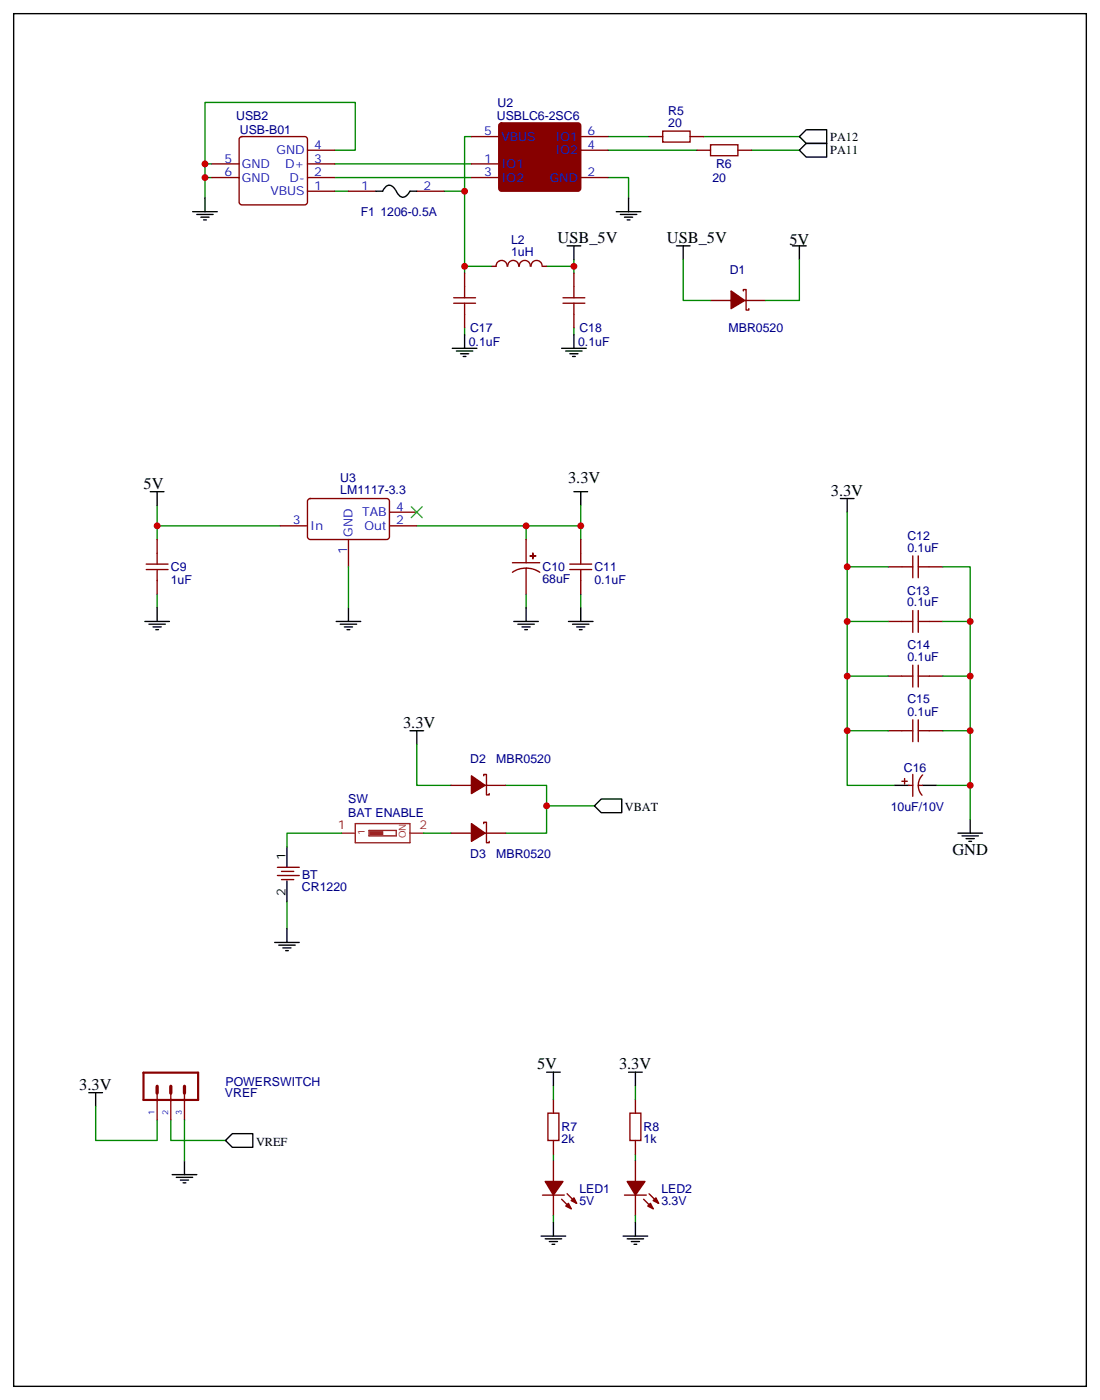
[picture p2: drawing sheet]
<svg xmlns="http://www.w3.org/2000/svg" width="284mm" height="362mm" viewBox="0 0 284 362" stroke-linecap="round" stroke-linejoin="round" font-family="sans-serif">
<g fill="none" stroke="#008700" stroke-width=".35">
<path d="M86.4 38.8h5.3v-12.3h-38.8v15.8M121.7 35.3h-1.8v35.3M157 38.8h22.9M157 35.3h10.6M181.7 35.3h24.7M194 38.8h12.4M52.9 45.9h1.8M54.7 42.3h-1.8v8.9M86.4 49.4h3.6M86.4 45.9h35.3M86.4 42.3h35.3M114.7 49.4h5.2"/>
<path d="M157 45.9h5.3v5.3M119.9 68.8h7.1M141.1 68.8h7.1v1.8M148.2 67v1.8M176.4 67v10.6h7M206.4 67v10.6h-8.8M119.9 84.7v1.7M148.2 84.7v1.7M40.6 135.8h31.7M40.6 130.5v8.8M107.6 135.8h42.3M135.8 135.8v3.5"/>
<path d="M149.9 130.5v8.8M218.7 132.3v56.4h10.6M40.6 153.5v3.5M90 146.4v10.6M135.8 153.5v3.5M149.9 153.5v3.5M218.7 146.4h10.6M243.4 146.4h7.1v65.3M218.7 160.5h10.6M218.7 174.6h10.6M243.4 160.5h7.1M243.4 174.6h7.1"/>
<path d="M107.6 192.3v10.5h8.8M218.7 188.7v14.1h12.4M243.4 188.7h7.1M88.2 215.2h-14.1v3.5M109.4 215.2h7M130.5 202.8h10.6v12.4h-10.6M141.1 208.1h12.4M241.7 202.8h8.8M74.1 232.8v7.1M24.7 285.7v8.9h15.9v-5.3M44.1 289.3v5.3h14.1M47.6 289.3v10.6"/>
<path d="M142.9 280.5v3.5M142.9 298.1v1.8M164 280.5v3.5M164 298.1v1.8M142.9 314v1.7M164 314v1.7"/>
</g>
<g fill="none" stroke="#000" stroke-width=".35">
<path d="M3.5 3.5h277v354.6h-277zM208.1 37h5.3v3.6h-5.3l-1.7-1.8zM208.1 33.5h5.3v3.5h-5.3l-1.7-1.7zM49.7 54.7h6.4M50.8 55.4h4.2M51.9 56.1h2.1M52.6 56.8h.7M52.9 51.2v3.5M97 49.4h1.8l.6-.9a1.56 1.56 0 0 1 2.7 .5l.1 .3a2.13 2.13 0 0 0 2.3 1.5l.8-.6 .5-.8h1.8M159.1 54.7h6.4M160.2 55.4h4.2M161.2 56.1h2.1"/>
<path d="M161.9 56.8h.7M162.3 51.2v3.5M146.4 63.5h3.5M148.2 63.5v3.5M174.6 63.5h3.6M176.4 63.5v3.5M204.6 63.5h3.5M206.4 63.5v3.5M116.8 90h6.3M117.8 90.7h4.3M118.9 91.4h2.1M119.6 92.1h.7"/>
<path d="M119.9 86.4v3.6M145 90h6.3M146 90.7h4.3M147.1 91.4h2.1M147.8 92.1h.7M148.2 86.4v3.6M38.8 127h3.5M40.6 127v3.5M148.2 127h3.5M149.9 127v3.5M217 128.8h3.5M218.7 128.8v3.5"/>
<path d="M40.6 157v3.5M90 157v3.5M135.8 157v3.5M149.9 157v3.5M37.4 160.5h6.3M38.5 161.2h4.2M39.5 161.9h2.1M40.2 162.6h.7M86.8 160.5h6.3M87.8 161.2h4.3M88.9 161.9h2.1M89.6 162.6h.7"/>
<path d="M132.6 160.5h6.4M133.7 161.2h4.2M134.8 161.9h2.1M135.5 162.6h.7M146.8 160.5h6.3M147.8 161.2h4.2M148.9 161.9h2.1M149.6 162.6h.7M105.8 188.7h3.6M107.6 188.7v3.6M74.1 218.7v5.3M153.5 208.1l1.7-1.7h5.3v3.5h-5.3z"/>
<path d="M231.1 202.8h3.5M238.1 202.8h3.6M247.3 215.2h6.3M248.4 215.9h4.2M249.4 216.6h2.1M250.1 217.3h.7M250.5 211.7v3.5M74.1 227.5v5.3M74.1 239.9v3.5M70.9 243.4h6.4M72 244.1h4.2M73 244.8h2.1"/>
<path d="M73.7 245.5h.7M141.1 276.9h3.5M142.9 276.9v3.6M162.3 276.9h3.5M164 276.9v3.6M22.9 282.2h3.6M24.7 282.2v3.5M47.6 299.9v3.5M58.2 294.6l1.8-1.8h5.3v3.5h-5.3zM44.4 303.4h6.4M45.5 304.1h4.2M46.6 304.8h2.1"/>
<path d="M47.3 305.5h.7M139.7 319.3h6.3M140.8 320h4.2M142.9 315.7v3.6M160.9 319.3h6.3M161.9 320h4.3M164 315.7v3.6M141.8 320.7h2.1M142.5 321.4h.7M163 320.7h2.1M163.7 321.4h.7"/>
</g>
<g fill="none" stroke="#870000" stroke-width=".35">
<path d="M62 35.5l.4-.2h16.3a.71 .71 0 0 1 .7 .7v16.2l-.3 .5-.4 .2h-16.3l-.5-.2-.2-.5v-16.2zM79.4 38.8h7M121.7 35.3h7.1M149.9 38.8h7.1M149.9 35.3h7.1M167.6 35.3h3.5M171.1 33.9h7.1v2.8h-7.1zM178.2 35.3h3.5M179.9 38.8h3.5M183.4 37.4h7.1v2.8h-7.1zM190.5 38.8h3.5M54.7 45.9h7"/>
<path d="M54.7 42.3h7M79.4 45.9h7M79.4 42.3h7M79.4 49.4h7M90 49.4h7M107.6 49.4h7.1M121.7 45.9h7.1M121.7 42.3h7.1M149.9 45.9h7.1M117.1 78.3h5.7M117.1 76.9h5.7M119.9 70.6v6.3"/>
<path d="M119.9 78.3v6.4M127 68.8h1.1M128.1 68.8a1.41 1.41 0 0 1 1.4-1.5 1.41 1.41 0 0 1 1.4 1.5M131.1 68.8a1.41 1.41 0 0 1 1.4-1.5 1.41 1.41 0 0 1 1.4 1.5M134.1 68.8a1.41 1.41 0 0 1 1.4-1.5 1.41 1.41 0 0 1 1.4 1.5M137.1 68.8a1.41 1.41 0 0 1 1.4-1.5 1.41 1.41 0 0 1 1.4 1.5M140.1 68.8h1M145.3 78.3h5.7M145.3 76.9h5.7M148.2 70.6v6.3M148.2 78.3v6.4M183.4 77.6h5.3"/>
<path d="M191.9 75.1v-.3h.7v5.3h.7v-.4M192.3 77.6h5.3M40.6 139.3v6.4M72.3 135.8h7.1M79.6 129l.5-.2h19.7a.71 .71 0 0 1 .7 .7v9.1l-.4 .7h-20l-.5-.2-.2-.5v-9.1zM90 139.3v7.1M100.5 135.8h7.1M100.5 132.3h7.1M135.8 139.3v6M149.9 139.3v6.4M37.7 145.7h5.7M37.7 147.1h5.7"/>
<path d="M40.6 147.1v6.4M132.3 145.3h7M135.8 146.8l1.9 .2 1.6 .8M135.8 146.8l-1.8 .2-1.7 .8M135.8 146.8v6.7M147.1 145.7h5.7M147.1 147.1h5.7M149.9 147.1v6.4M229.3 146.4h6.4M235.7 143.6v5.6M235.7 157.7v5.6M237.1 146.4h6.3"/>
<path d="M237.1 143.6v5.6M237.1 157.7v5.6M229.3 160.5h6.4M229.3 174.6h6.4M235.7 171.8v5.6M237.1 171.8v5.6M237.1 160.5h6.3M237.1 174.6h6.3M229.3 188.7h6.4M235.7 185.9v5.7M237.1 185.9v5.7M237.1 188.7h6.3"/>
<path d="M116.4 202.8h5.3M116.4 215.2h5.3M124.9 200.4v-.4h.7v5.3h.7v-.3M124.9 212.7v-.3h.7v5.3h.7v-.4M125.2 202.8h5.3M125.2 215.2h5.3M232.8 201.8h1.4M233.5 201.1v1.4M234.6 202.8h1.1M235.7 200v5.7M237.1 202.8h1M238.2 200.1a3.8 3.8 0 0 0-.2 5.3"/>
<path d="M71.6 226.1h5.7M71.6 224h5.7M72.7 227.2h3.1M72.7 225.1h3.1M40.6 282.3v7M44.1 282.3v7M47.6 282.3v7M141.5 287.5h2.8v7.1h-2.8zM142.9 284v3.5M142.9 294.6v3.5M142.9 299.9v5.3M162.6 287.5h2.9v7.1h-2.9z"/>
<path d="M164 284v3.5M164 294.6v3.5M164 299.9v5.3M140.1 308.7h5.6M142.9 308.7v5.3M145 309.7l2.5 2.5M146.4 308.3l2.5 2.5M161.2 308.7h5.7M164 308.7v5.3M166.2 309.7l2.4 2.5M167.6 308.3l2.4 2.5"/>
</g>
<g fill="#870000" stroke="#870000" stroke-width=".35">
<path d="M121.7 200.4l3.5 2.4-3.5 2.2z"/>
<path d="M121.7 212.7l3.5 2.5-3.5 2.1z"/>
<path d="M188.7 75.1l3.6 2.5-3.6 2.1z"/>
<path d="M129 32l.5-.2h19.7a.71 .71 0 0 1 .7 .7v16.2l-.2 .5-.5 .2h-19.7l-.5-.2-.2-.5v-16.2z"/>
<path d="M137.5 142.9l.1 1.4z"/>
<path d="M136.9 143.6h1.4z"/>
<path d="M167.2 311.5l.7-.7 .7 1.4z"/>
<path d="M169.3 309.4l.7 1.4-1.4-.7z"/>
<path d="M161.9 305.2h4.6l-2.5 3.5z"/>
<path d="M146 311.5l.8-.7 .7 1.4z"/>
<path d="M148.2 309.4l.7 1.4-1.4-.7z"/>
<path d="M140.8 305.2h4.5l-2.4 3.5z"/>
</g>
<path d="M106.2 130.9l2.8 2.8M109 130.9l-2.8 2.8" fill="none" stroke="#3c3" stroke-width=".35"/>
<path d="M37 277h14.2v7.1h-14.2z" fill="none" stroke="#870000" stroke-width=".56"/>
<path d="M40.6 280.6v1.7M44.1 280.6v1.7M47.6 280.6v1.7" fill="none" stroke="#870000" stroke-width=".85"/>
<path d="M95.6 214.8h3.2v.7h-3.2z" fill="#8c2424" stroke="#8c2424" stroke-width=".35"/>
<path d="M88.2 215.2h3.5M91.7 212.7h14.1v5h-14.1zM95.2 214.5h7.1v1.4h-7.1zM105.8 215.2h3.6" fill="none" stroke="#8c2424" stroke-width=".35"/>
<g fill="#c00">
<circle cx="141.1" cy="208.1" r=".88"/>
<circle cx="135.8" cy="135.8" r=".88"/>
<circle cx="149.9" cy="135.8" r=".88"/>
<circle cx="40.6" cy="135.8" r=".88"/>
<circle cx="119.9" cy="49.4" r=".88"/>
<circle cx="52.9" cy="42.3" r=".88"/>
<circle cx="119.9" cy="68.8" r=".88"/>
<circle cx="148.2" cy="68.8" r=".88"/>
<circle cx="52.9" cy="45.9" r=".88"/>
<circle cx="250.5" cy="160.5" r=".88"/>
<circle cx="250.5" cy="174.6" r=".88"/>
<circle cx="250.5" cy="188.7" r=".88"/>
<circle cx="218.7" cy="174.6" r=".88"/>
<circle cx="218.7" cy="160.5" r=".88"/>
<circle cx="218.7" cy="146.4" r=".88"/>
<circle cx="218.7" cy="188.7" r=".88"/>
<circle cx="250.5" cy="202.8" r=".88"/>
</g>
<g font-size="4.2">
<text x="143.9" y="62.8">USB_5V</text>
<text x="172.2" y="62.8">USB_5V</text>
<text x="203.8" y="63.2">5V</text>
<text x="146.7" y="124.9">3.3V</text>
<text x="37" y="126.3">5V</text>
<text x="214.5" y="128.1">3.3V</text>
<text x="104.1" y="188">3.3V</text>
<text x="245.9" y="220.8">GND</text>
<text x="20.5" y="281.5">3.3V</text>
<text x="138.6" y="276.2">5V</text>
<text x="159.8" y="276.2">3.3V</text>
</g>
<g font-size="3.2" fill="#000080">
<text x="128.4" y="27.6">U2</text>
<text x="172.5" y="29.6">R5</text>
<text x="61" y="31.1">USB2</text>
<text x="61.9" y="34.6">USB-B01</text>
<text x="128.3" y="31.1">USBLC6-2SC6</text>
<text x="172.5" y="32.8">20</text>
<text x="183.9" y="47">20</text>
<text x="184.9" y="43.5">R6</text>
<text x="93.1" y="55.8">F1</text>
<text x="98.2" y="55.8">1206-0.5A</text>
<text x="131.9" y="63.1">L2</text>
<text x="131.9" y="66.2">1uH</text>
<text x="188.4" y="70.7">D1</text>
<text x="121" y="89.3">0.1uF</text>
<text x="121.4" y="85.8">C17</text>
<text x="149.3" y="89.3">0.1uF</text>
<text x="149.6" y="85.8">C18</text>
<text x="188.1" y="85.8">MBR0520</text>
<text x="87.9" y="124.6">U3</text>
<text x="87.9" y="127.6">LM1117-3.3</text>
<text x="234.3" y="142.5">0.1uF</text>
<text x="234.3" y="139.5">C12</text>
<text x="44.1" y="147.5">C9</text>
<text x="140.1" y="147.5">C10</text>
<text x="153.5" y="147.5">C11</text>
<text x="44.1" y="150.8">1uF</text>
<text x="140.1" y="150.7">68uF</text>
<text x="153.5" y="150.8">0.1uF</text>
<text x="234.2" y="153.6">C13</text>
<text x="234.2" y="156.6">0.1uF</text>
<text x="234.3" y="167.5">C14</text>
<text x="234.3" y="170.7">0.1uF</text>
<text x="234.3" y="184.9">0.1uF</text>
<text x="234.3" y="181.7">C15</text>
<text x="121.4" y="196.9">D2</text>
<text x="128.1" y="196.9">MBR0520</text>
<text x="233.3" y="199.3">C16</text>
<text x="89.9" y="207.5">SW</text>
<text x="230" y="209.5">10uF/10V</text>
<text x="89.9" y="211">BAT ENABLE</text>
<text x="121.4" y="221.6">D3</text>
<text x="128.1" y="221.6">MBR0520</text>
<text x="78" y="226.9">BT</text>
<text x="78" y="230.1">CR1220</text>
<text x="58.2" y="280.5">POWERSWITCH</text>
<text x="58.1" y="283.4">VREF</text>
<text x="145" y="292.2">R7</text>
<text x="166.2" y="292.2">R8</text>
<text x="145" y="295.3">2k</text>
<text x="166.2" y="295.3">1k</text>
<text x="149.6" y="311.3">5V</text>
<text x="149.6" y="308.1">LED1</text>
<text x="170.7" y="311.3">3.3V</text>
<text x="170.7" y="308.1">LED2</text>
</g>
<g font-size="3.2" fill="#00f">
<text x="125" y="34.9">5</text>
<text x="151.7" y="34.9">6</text>
<text x="58" y="42">5</text>
<text x="71.4" y="39.9">GND</text>
<text x="81.1" y="38.5">4</text>
<text x="81.1" y="42">3</text>
<text x="125" y="42">1</text>
<text x="129.5" y="36.3">VBUS</text>
<text x="143.4" y="36.3">IO1</text>
<text x="143.4" y="39.9">IO2</text>
<text x="151.7" y="38.5">4</text>
<text x="58" y="45.5">6</text>
<text x="62.4" y="46.9">GND</text>
<text x="62.4" y="43.4">GND</text>
<text x="73.6" y="43.4">D+</text>
<text x="74.8" y="46.9">D-</text>
<text x="81.1" y="45.5">2</text>
<text x="125" y="45.5">3</text>
<text x="129.5" y="43.4">IO1</text>
<text x="129.5" y="46.9">IO2</text>
<text x="141.9" y="46.9">GND</text>
<text x="151.7" y="45.5">2</text>
<text x="69.8" y="50.4">VBUS</text>
<text x="81.1" y="49">1</text>
<text x="93.2" y="49">1</text>
<text x="109.4" y="49">2</text>
<text x="102.3" y="131.9">4</text>
<text x="75.6" y="135.5">3</text>
<text x="80.1" y="136.9">In</text>
<text x="93.5" y="133.3">TAB</text>
<text x="94.1" y="136.9">Out</text>
<text x="102.3" y="135.5">2</text>
<text x="89.6" y="143.1" transform="rotate(-90 89.6 143.1)">1</text>
<text x="91" y="138.6" transform="rotate(-90 91 138.6)">GND</text>
</g>
<g font-size="3.2">
<text x="214.3" y="39.9">PA11</text>
<text x="214.3" y="36.3">PA12</text>
<text x="161.3" y="209.5">VBAT</text>
<text x="73.7" y="222.2" transform="rotate(-90 73.7 222.2)">1</text>
<text x="73.7" y="231.3" transform="rotate(-90 73.7 231.3)">2</text>
<text x="66.1" y="295.9">VREF</text>
</g>
<g font-size="3.2" fill="#8d2323">
<text x="87.2" y="214.1">1</text>
<text x="108.3" y="214.1">2</text>
</g>
<g font-size="2.5" fill="#8d2323">
<text x="94.2" y="215.6" transform="rotate(-90 94.2 215.6)">1</text>
<text x="104.8" y="216.5" transform="rotate(-90 104.8 216.5)">ON</text>
</g>
<g font-size="2.1" fill="#00f">
<text x="39.9" y="288" transform="rotate(-90 39.9 288)">1</text>
<text x="43.4" y="288" transform="rotate(-90 43.4 288)">2</text>
<text x="46.9" y="288" transform="rotate(-90 46.9 288)">3</text>
</g>
</svg>
